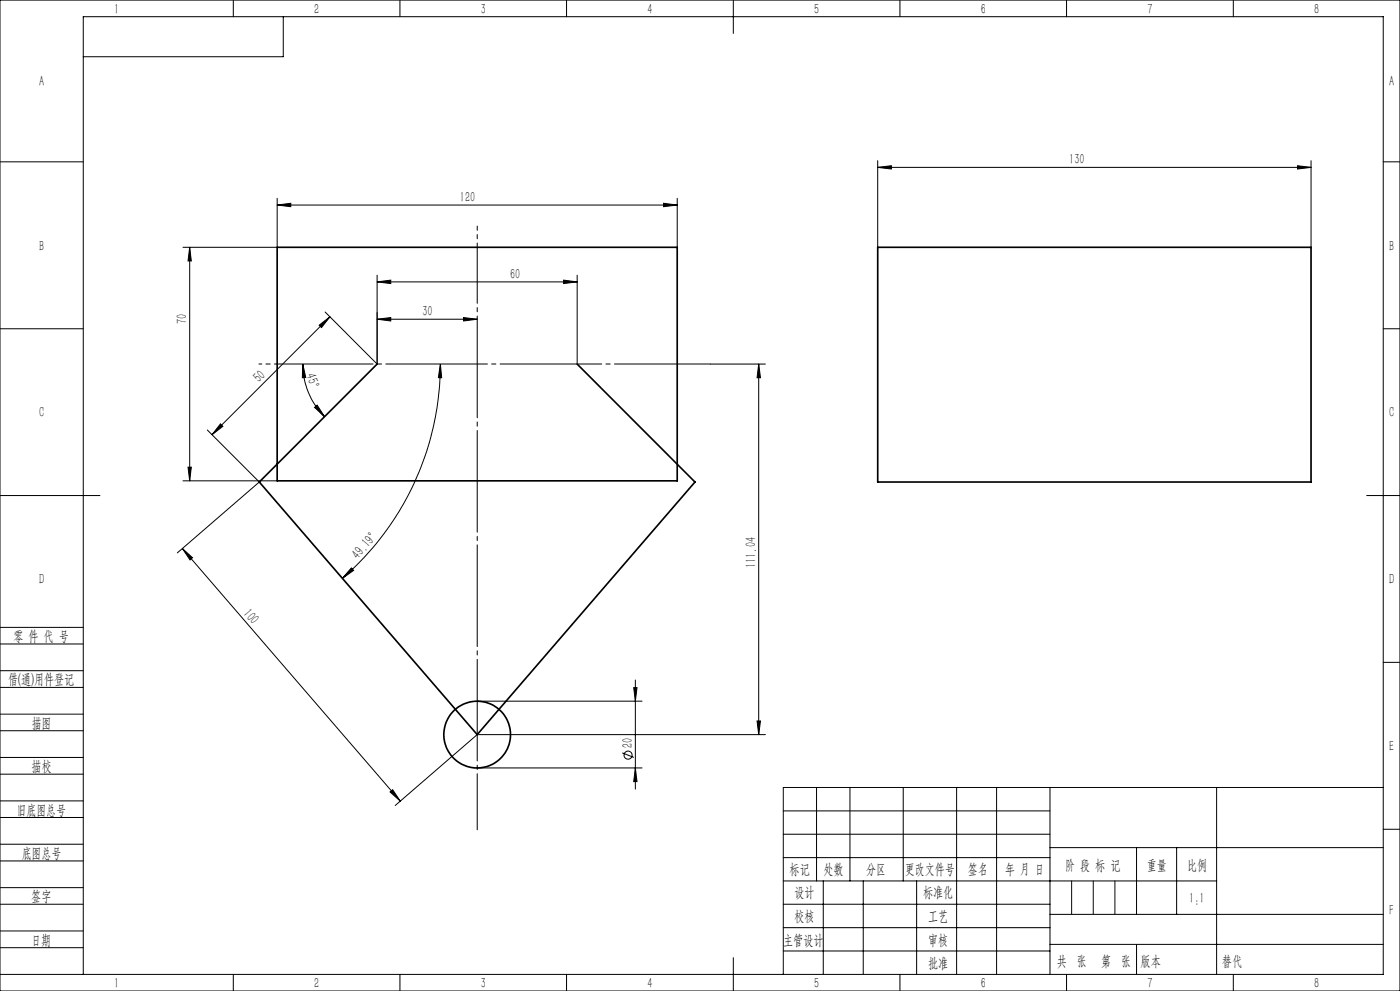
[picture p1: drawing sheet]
<svg xmlns="http://www.w3.org/2000/svg" width="420mm" height="297mm" viewBox="0 0 420 297" stroke-linecap="round" stroke-linejoin="round" font-family="sans-serif">
<g fill="none" stroke="#000" stroke-width=".3">
<path d="M0 0h420v297h-420zM70 0v5M85 5v12h-60M120 0v5M170 0v5M220 0v10M270 0v5M320 0v5M370 0v5M0 48.5h25M83.1 59.4v14.7h-28.2M203.2 59.4v14.7"/>
<path d="M263.3 50.2l4.1-.5v1zM263.3 48.2v25.9M263.3 50.2h130M389.3 49.7l4 .5-4 .5zM393.3 48.2v25.9M415 48.5h5M56.9 74.1v70M56.9 74.1l.5 4.1h-1zM83.1 61.5l4.1-.6v1zM83.1 61.5h120.1M199.1 60.9l4.1 .6-4.1 .4zM0 98.5h25"/>
<path d="M95.7 97.5l3.3-2.6-2.6 3.3zM99 94.9l-35.4 35.4M113.1 84.5l4.1-.5v1zM113.1 82.5v26.6l-15.6-15.6M113.1 84.5h60M113.1 95.7l4.1-.5v1zM113.1 95.7h30.1M139.1 95.2l4.1 .5-4.1 .5zM169.1 84l4 .5-4 .5zM173.1 82.5v26.6M415 98.5h5M90.8 109.1l.9 4-1 .1z"/>
<path d="M90.8 109.1a22.3 22.3 0 0 0 6.6 15.8M132.1 109.1l.4 4.1h-1zM132.1 109.1a85 85 0 0 1-29.4 64.2M213.1 109.1h16.5M227.6 109.1v111.1M227.6 109.1l.5 4.1h-1zM62.2 128.9l15.6 15.6-24.6 21.2M66.1 127l.8 .8-3.3 2.5zM94.4 122.1l.7-.7 2.3 3.5zM0 148.5h30M54.9 144.1h28.2M56.4 140h1l-.5 4.1z"/>
<path d="M410 148.5h10M54.7 164.4l65.4 75.7M54.7 164.4l3 2.7-.7 .7zM105.4 170.2l.7 .8-3.4 2.3zM0 193h25M0 188h25M415 198.5h5M0 206h25M0 201h25M0 219h25M0 214h25M143.2 210.1h49.4"/>
<path d="M190.1 206.1h1l-.5 4zM190.6 203.8v32.7M227.1 216.1h1l-.5 4.1zM0 232h25M0 227h25M117 237.3l.8-.6 2.3 3.4zM143.2 230.1h49.4M186.7 225.6l3.4 1.4M190.6 230.1l.5 4.1h-1zM229.6 220.2h-86.4l-24.6 21.2M245 236v28M255 236v28"/>
<path d="M271 236v28M287 236v56M299 236v56M315 236v56M365 236v56M415 236h-180v56M0 245h25M0 240h25M0 258h25M0 253h25M235 257h80M235 243h80"/>
<path d="M235 250h80M315 254h100M341 254v20M353 254v20M415 248.5h5M0 271h25M0 266h25M0 279h25M235 271h80M235 264h130M235 278h80M247 264v28"/>
<path d="M259 264v28M275 264v28M315 274h100M0 284h25M0 292h415v-287h-390v287M70 292v5M120 292v5M170 292v5M220 287v10M235 285h80M270 292v5M315 283h100"/>
<path d="M320 292v5M370 292v5"/>
<circle cx="188.4" cy="226.3" r="1.22"/>
</g>
<g fill="none" stroke="#000" stroke-width=".5">
<path d="M83.1 74.1h120.1v70h-120.1zM263.3 74.1h130v70.4h-130zM113.1 109.1l-35.3 35.4 65.4 75.7 65.3-75.7-35.4-35.4"/>
<circle cx="143.1" cy="220.1" r="10"/>
</g>
<path d="M83.2 109.1h129.9" fill="none" stroke="#000" stroke-width=".3" stroke-dasharray="30.5 1.3 1.3 1.3" stroke-dashoffset="1.7"/>
<path d="M143.2 74.1v174.6" fill="none" stroke="#000" stroke-width=".3" stroke-dasharray="30.5 1.3 1.3 1.3" stroke-dashoffset="13.7"/>
<path d="M83.2 109.1h-5.5" fill="none" stroke="#000" stroke-width=".3" stroke-dasharray="30.5 1.3 1.3 1.3" stroke-dashoffset="29.6"/>
<path d="M143.2 74.1v-6.3" fill="none" stroke="#000" stroke-width=".3" stroke-dasharray="30.5 1.3 1.3 1.3" stroke-dashoffset="29.2"/>
<path d="M321.5 264v10M328 264v10M334.5 264v10M341 283v9" fill="none" stroke="#0a0605" stroke-width=".3"/>
<g fill="#000">
<path d="M56.9 74.1l.5 4.1h-1zM56.4 140h1l-.5 4.1z"/>
<path d="M83.1 61.5l4.1-.6v1zM199.1 60.9l4.1 .6-4.1 .4zM113.1 84.5l4.1-.5v1zM169.1 84l4 .5-4 .5zM263.3 50.2l4.1-.5v1zM389.3 49.7l4 .5-4 .5z"/>
<path d="M95.7 97.5l3.3-2.6-2.6 3.3zM66.1 127l.8 .8-3.3 2.5z"/>
<path d="M113.1 95.7l4.1-.5v1zM139.1 95.2l4.1 .5-4.1 .5z"/>
<path d="M90.8 109.1l.9 4-1 .1zM94.4 122.1l.7-.7 2.3 3.5z"/>
<path d="M54.7 164.4l3 2.7-.7 .7zM117 237.3l.8-.6 2.3 3.4z"/>
<path d="M105.4 170.2l.7 .8-3.4 2.3zM132.1 109.1l.4 4.1h-1z"/>
<path d="M190.6 230.1l.5 4.1h-1zM190.1 206.1h1l-.5 4zM227.1 216.1h1l-.5 4.1zM227.6 109.1l.5 4.1h-1z"/>
</g>
<g font-size="4.4">
<text x="34.2" y="4.2">1</text>
<text x="94.2" y="4.2">2</text>
<text x="144.2" y="4.2">3</text>
<text x="194.2" y="4.2">4</text>
<text x="244.2" y="4.2">5</text>
<text x="294.2" y="4.2">6</text>
<text x="344.2" y="4.2">7</text>
<text x="394.2" y="4.2">8</text>
<text x="11.7" y="25.9">A</text>
<text x="416.7" y="25.9">A</text>
<text x="320.8" y="49.3">130</text>
<text x="138" y="60.5">120</text>
<text x="11.7" y="75.1">B</text>
<text x="416.7" y="75.1">B</text>
<text x="153" y="83.6">60</text>
<text x="126.7" y="94.8">30</text>
<text x="56" y="97.2" transform="rotate(-90 56 97.2)">70</text>
<text x="91.8" y="112.5" transform="rotate(73 91.8 112.5)">45°</text>
<text x="77.8" y="114.9" transform="rotate(-45 77.8 114.9)">50</text>
<text x="11.7" y="125.1">C</text>
<text x="416.7" y="125.1">C</text>
<text x="107.5" y="167.9" transform="rotate(-49 107.5 167.9)">49.19°</text>
<text x="226.8" y="170.2" transform="rotate(-90 226.8 170.2)">111.04</text>
<text x="11.7" y="175.1">D</text>
<text x="416.7" y="175.1">D</text>
<text x="72.8" y="183.9" transform="rotate(49 72.8 183.9)">100</text>
<text x="4" y="192">零 件 代 号</text>
<text x="2.5" y="205.1">借(通)用件登记</text>
<text x="9.5" y="218.1">描图</text>
<text x="189.7" y="224.3" transform="rotate(-90 189.7 224.3)">20</text>
<text x="416.7" y="225.1">E</text>
<text x="9.5" y="231.1">描校</text>
<text x="5" y="244.2">旧底图总号</text>
<text x="6.5" y="257.2">底图总号</text>
<text x="236.9" y="261.9">标记</text>
<text x="247.1" y="261.9">处数</text>
<text x="259.9" y="261.9">分区</text>
<text x="271.5" y="261.9">更改文件号</text>
<text x="290.4" y="261.9">签名</text>
<text x="301.5" y="261.9">年 月 日</text>
<text x="319.5" y="260.6">阶 段 标 记</text>
<text x="344" y="260.6">重量</text>
<text x="356.1" y="260.6">比例</text>
<text x="238.3" y="268.9">设计</text>
<text x="276.9" y="268.9">标准化</text>
<text x="9.4" y="270.1">签字</text>
<text x="356.8" y="270.7">1:1</text>
<text x="416.8" y="274.4">F</text>
<text x="238.3" y="276.1">校核</text>
<text x="278.4" y="276">工艺</text>
<text x="9.4" y="283.2">日期</text>
<text x="234.9" y="283.3">主管设计</text>
<text x="278.4" y="283.3">审核</text>
<text x="278.4" y="290.2">批准</text>
<text x="317.1" y="289.4">共 张</text>
<text x="330.3" y="289.4">第 张</text>
<text x="342.1" y="289.4">版本</text>
<text x="34.2" y="296.2">1</text>
<text x="94.2" y="296.2">2</text>
<text x="144.2" y="296.2">3</text>
<text x="194.2" y="296.2">4</text>
<text x="244.2" y="296.2">5</text>
<text x="294.2" y="296.2">6</text>
<text x="344.2" y="296.2">7</text>
<text x="394.2" y="296.2">8</text>
</g>
<text font-size="4.4" fill="#0a0605" x="366.6" y="289.4">替代</text>
</svg>
